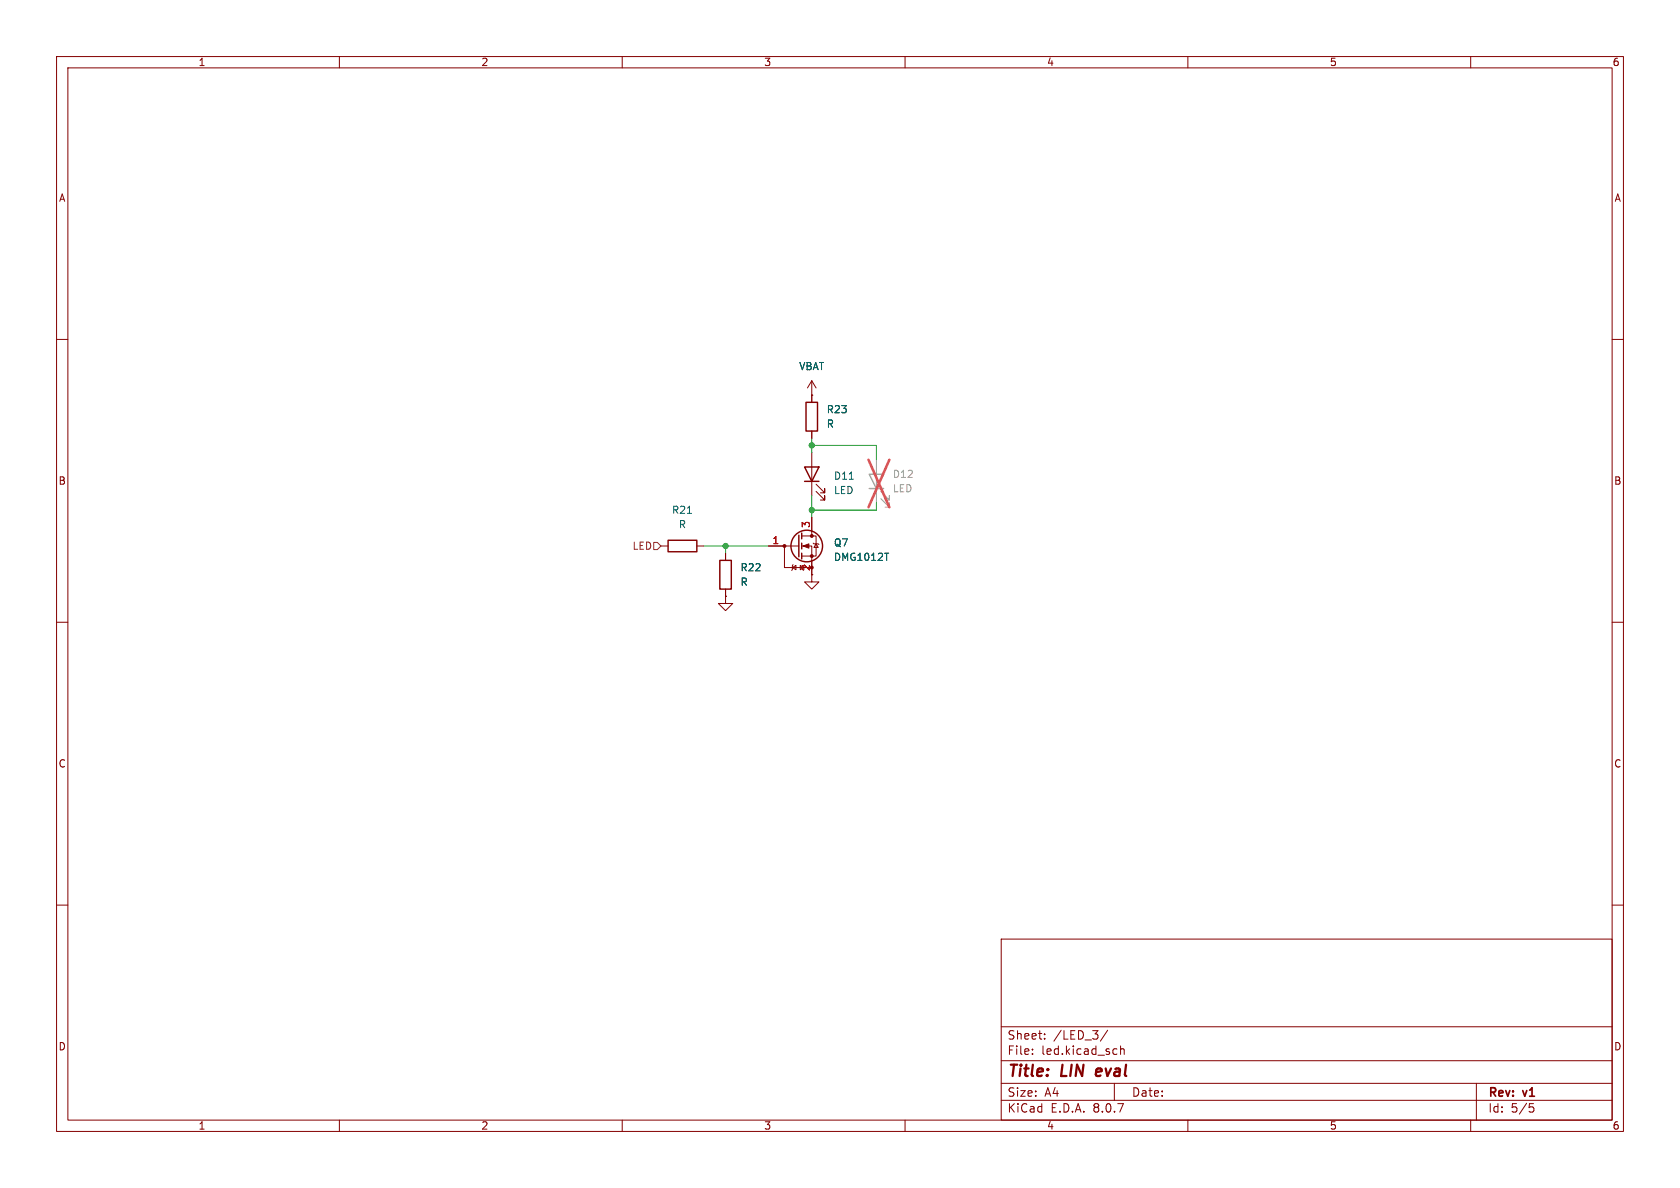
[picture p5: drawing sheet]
<svg xmlns="http://www.w3.org/2000/svg" width="297mm" height="210mm" viewBox="0 0 297 210" stroke-linecap="round" stroke-linejoin="round" font-family="sans-serif">
<g fill="none" stroke="#840000" stroke-width=".18">
<path d="M10 10h277v190h-277zM12 12h273v186h-273zM60 10v2M110 10v2M160 10v2M210 10v2M260 10v2M10 60h2M143.5 69.9h.1M143.5 67.3l.8 1.3M143.5 67.3v3.8M143.5 76.2v1.3"/>
<path d="M143.5 67.3l-.8 1.3M285 60h2M116.8 96.5h1.3M123.2 96.5h1.3M128.3 97.8v1.3M135.9 96.5h5.3M138.7 96.5v3.8h4.8M140.2 99.8l-.1 .1v.8l-.1 .1M141.7 96.5h1.8v6.4h-1.3l1.3 1.2 1.3-1.2h-1.3M141.7 94.7h2.6v3.6h-2.6M143.5 80v7.6M143.5 91.4v3.3"/>
<path d="M143.8 96l.1 .1h.8l.1 .2M144.3 86.9l1.5 1.5v-.8v.8h-.8M144.3 85.6l1.5 1.5v-.7v.7h-.8M144.3 96.1l.4 .7h-.8zM10 110h2M128.3 105.4v1.3h-1.3l1.3 1.3 1.2-1.3h-1.2M128.3 105.4h.1M128.3 104.1v1.3M140.1 100.3l.6-.4v.8zM285 110h2M10 160h2M177 166h108v32h-108z"/>
<path d="M285 160h2M60 198v2M110 198v2M160 198v2M177 194.5h108M177 191.5h108M177 187.5h108M177 181.5h108M182.5 186.3v.1M182.5 185.5v.1M184.7 183.6v.1M184.7 182.8v.1"/>
<path d="M195.8 182.1l-1.3 2M197 191.5v3M197.3 185.4l.2 .1M197.5 186.3l-.2 .1M198.1 184.9v1.5M198.1 185.5l.2-.1 .4 .1v.9M210 198v2M260 198v2M261 191.5v6.5M270.4 195.1h.7M270.5 195.7h.4l.3 .3-.2 .5-.5 .1"/>
</g>
<path d="M193.9 189l-.2 .9 .3 .3M194.7 189.4l-.9 .1" fill="none" stroke="#840000" stroke-width=".4"/>
<g fill="none" stroke="#840000" stroke-width=".25">
<path d="M142.5 71.1h2v5.1h-2zM118.1 95.5h5.1v2h-5.1zM127.3 99.1h2v5h-2zM141.2 94.6v3.8M141.7 94.2v1.1M141.7 96v1M141.7 97.8v1M142.2 82.6h2.6l-1.3 2.5zM142.2 85.1h2.6"/>
<circle cx="142.6" cy="96.5" r="2.79"/>
</g>
<path d="M121.5 90.7h.8M150.2 84.7h.7M156.4 97.8h.7" fill="none" stroke="#006464" stroke-width=".18"/>
<path d="M153.7 83.8h2.5l-1.3 2.6zM153.7 86.4h2.5" fill="none" stroke="#a1a1a1" stroke-width=".25"/>
<path d="M154.9 81.3v7.6M155.7 88.1l1.5 1.6v-.8v.8h-.7M155.7 86.9l1.5 1.5v-.8v.8h-.7" fill="none" stroke="#a1a1a1" stroke-width=".18"/>
<path d="M153.5 81.3l3.7 8.4M157.2 81.3l-3.7 8.4" fill="none" stroke="#e65255" stroke-width=".46"/>
<g fill="#840000" stroke="#840000" stroke-width=".18">
<path d="M142 96.5l1-.4v.8z"/>
<circle cx="138.7" cy="96.5" r=".25"/>
<circle cx="143.5" cy="98.3" r=".25"/>
<circle cx="143.5" cy="94.7" r=".25"/>
</g>
<path d="M115.6 95.9h.6l.6 .6-.6 .7h-.6z" fill="none" stroke="#725600" stroke-width=".18"/>
<path d="M143.5 77.5v2.5M143.5 78.7h11.4v2.6M124.5 96.5h11.4M128.3 96.5v1.3M143.5 87.6v3.8M154.9 88.9v1.3h-11.4" fill="none" stroke="#009600" stroke-width=".18"/>
<g fill="#009600" stroke="#009600" stroke-width=".18">
<circle cx="143.5" cy="90.2" r=".46"/>
<circle cx="143.5" cy="78.7" r=".46"/>
<circle cx="128.3" cy="96.5" r=".46"/>
</g>
<g font-size="2.8" fill="#840000">
<text x="178" y="190.9">Title:</text>
<text x="187.7" y="190.9">LIN</text>
<text x="194.6" y="190.9">eval</text>
</g>
<g font-size="2.1" fill="#840000">
<text x="178" y="184">Sheet:</text>
<text x="186.2" y="184">/LED_3/</text>
<text x="178" y="186.7">File:</text>
<text x="184.1" y="186.7">led.kicad_sch</text>
<text x="178" y="196.9">KiCad</text>
<text x="178" y="194.1">Size:</text>
<text x="184.7" y="194.1">A4</text>
<text x="185.7" y="196.9">E.D.A.</text>
<text x="193.3" y="196.9">8.0.7</text>
<text x="200" y="194.1">Date:</text>
<text x="263" y="194.3">Rev:</text>
<text x="263" y="196.9">Id:</text>
<text x="267.1" y="196.9">5/5</text>
<text x="269.4" y="194.3">v1</text>
</g>
<g font-size="1.8" fill="#840000">
<text x="35" y="11.9">1</text>
<text x="85" y="11.9">2</text>
<text x="135" y="11.9">3</text>
<text x="185" y="11.9">4</text>
<text x="235" y="11.9">5</text>
<text x="285" y="11.9">6</text>
<text x="10.3" y="35.9">A</text>
<text x="285.3" y="35.9">A</text>
<text x="10.3" y="85.9">B</text>
<text x="285.3" y="85.9">B</text>
<text x="10.3" y="135.9">C</text>
<text x="285.3" y="135.9">C</text>
<text x="10.3" y="185.9">D</text>
<text x="285.3" y="185.9">D</text>
<text x="35" y="199.9">1</text>
<text x="85" y="199.9">2</text>
<text x="135" y="199.9">3</text>
<text x="185" y="199.9">4</text>
<text x="235" y="199.9">5</text>
<text x="285" y="199.9">6</text>
</g>
<g font-size="1.8" fill="#006464">
<text x="141.2" y="65.6">VBAT</text>
<text x="146.1" y="73.3">R23</text>
<text x="146.1" y="75.8">R</text>
<text x="147.3" y="87.5">LED</text>
<text x="147.3" y="85">D11</text>
<text x="118.7" y="91">R21</text>
<text x="119.9" y="93.6">R</text>
<text x="130.8" y="101.2">R22</text>
<text x="147.3" y="96.8">Q7</text>
<text x="147.3" y="99.4">DMG1012T</text>
<text x="130.8" y="103.7">R</text>
</g>
<g font-size="1.8" fill="#989898">
<text x="157.7" y="87.2">LED</text>
<text x="157.7" y="84.7">D12</text>
</g>
<g font-size="1.8" fill="#a90000">
<text x="143.3" y="93.4" transform="rotate(-90 143.3 93.4)">3</text>
<text x="136.5" y="96.3">1</text>
<text x="143.3" y="101" transform="rotate(-90 143.3 101)">2</text>
</g>
<text font-size="1.8" fill="#725600" x="111.7" y="97.4">LED</text>
</svg>
